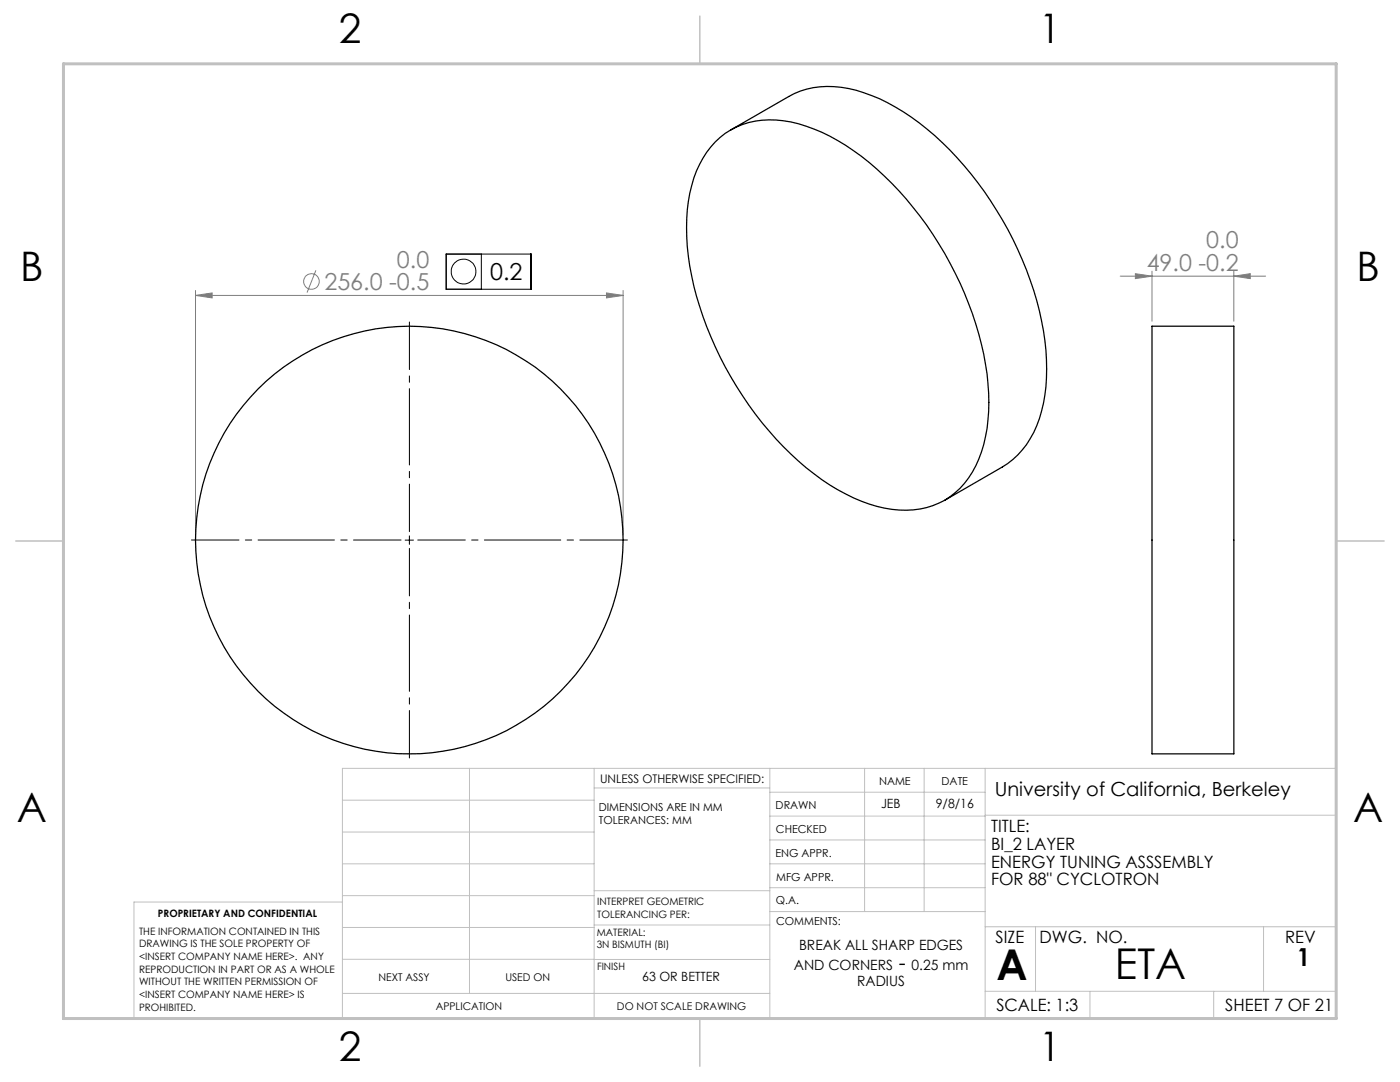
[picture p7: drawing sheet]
<svg xmlns="http://www.w3.org/2000/svg" width="279mm" height="216mm" viewBox="0 0 279 216" stroke-linecap="round" stroke-linejoin="round" font-family="sans-serif">
<g fill="none" stroke="#808080" stroke-width=".2">
<path d="M39 58.9l3.3-.4v.9zM39 58v48.8M39 58.9h85.4M63 53.9l-1.7 4.5M121 58.5l3.4 .4-3.4 .5zM124.4 58v48.8M223.6 55.1h29M226.6 54.6l3.3 .5-3.3 .5zM229.9 54.1v10M246.2 55.1l3.3-.5v1zM246.2 54.1v10"/>
<circle cx="62.1" cy="56.2" r="1.56"/>
</g>
<g fill="none" stroke="#000" stroke-width=".2">
<path d="M89 50.7h17v7h-17zM96.1 50.7v7M80.9 107.8h1.6M81.7 106.9v1.7"/>
<circle cx="92.5" cy="54.2" r="2.48"/>
</g>
<path d="M80 107.8h-41.8M81.7 106.1v-41.8M81.7 109.4v41.9M83.4 107.8h41.8" fill="none" stroke="#000" stroke-width=".2" stroke-dasharray="15.2 1.3 1.3 1.3" stroke-dashoffset="5.8"/>
<g fill="none" stroke="#c0c0c0" stroke-width=".2">
<path d="M68.3 159.7h50.3M93.7 153.3v44.9M118.6 153.3v49.9M118.6 157.2h35M153.6 153.3v49.9M153.6 158.1h43M172.5 153.3v28.6M184.4 153.3v28.6M196.6 153.3v49.9M68.3 180h-41.6v23.2h240v-49.9h-198.4v49.9M68.3 166h50.3M68.3 178.7h50.3"/>
<path d="M68.3 172.4h50.3M118.6 177.7h35M153.6 162.8h43M153.6 177.1h43M153.6 172.4h43M153.6 167.6h43M196.6 162.7h70.1M68.3 198.2h85.3M68.3 191.4l85.3 .1M68.3 185.1h50.3M118.6 184.6h35M153.6 181.9h43"/>
<path d="M196.6 184.9h70.1M196.6 197.8h70.1M206.7 184.9v12.9M217.5 197.8v5.4M242.2 197.8v5.4M252.2 184.9v12.9"/>
</g>
<path d="M139.7 3.2v9.5M3.1 107.9h9.6M266.7 107.9h9.5M139.7 203.2v9.6" fill="none" stroke="#c0c0c0" stroke-width=".3"/>
<path d="M12.7 12.7h254v190.5h-254z" fill="none" stroke="#c0c0c0" stroke-width=".6"/>
<g fill="#808080">
<path d="M246.2 55.1l3.3-.5v1zM226.6 54.6l3.3 .5-3.3 .5z"/>
<path d="M39 58.9l3.3-.4v.9zM121 58.5l3.4 .4-3.4 .5z"/>
</g>
<g fill="none" stroke="#000" stroke-width=".25">
<path d="M142.8 28.3a16 16 0 0 1 15.1-4 40 40 0 0 1 18.6 10.8 70.1 70.1 0 0 1 20.5 39.5 34.5 34.5 0 0 1-1.7 17 15.4 15.4 0 0 1-17.3 10 34.8 34.8 0 0 1-17.1-8.3 70.2 70.2 0 0 1-23.2-40.2 36.4 36.4 0 0 1 1.3-19 19.2 19.2 0 0 1 3.8-5.8zM145.8 25.9l11.6-6.6a17.8 17.8 0 0 1 15-.8 43.9 43.9 0 0 1 17.1 11.4 69.8 69.8 0 0 1 19 38 33 33 0 0 1-2.2 18.4 16.7 16.7 0 0 1-6.2 6.9l-11.6 6.6M229.9 65.1h16.3v85.3h-16.3z"/>
<circle cx="81.7" cy="107.8" r="42.7"/>
</g>
<g font-size="8.5">
<text x="198.9" y="195.5">A</text>
<text x="222.5" y="195.4">ETA</text>
</g>
<g font-size="8.1">
<text x="67.6" y="8.5">2</text>
<text x="207.3" y="8.5">1</text>
<text x="4" y="56.1">B</text>
<text x="270.7" y="56.1">B</text>
<text x="3.3" y="164.1">A</text>
<text x="270" y="164.1">A</text>
<text x="67.6" y="211.7">2</text>
<text x="207.3" y="211.7">1</text>
</g>
<text font-size="4.9" x="258.8" y="192.8">1</text>
<g font-size="4.7" fill="#808080">
<text x="79.2" y="53.4">0.0</text>
<text x="240.7" y="49.6">0.0</text>
<text x="64.7" y="57.9">256.0 -0.5</text>
<text x="228.8" y="54">49.0 -0.2</text>
</g>
<text font-size="4.7" x="97.8" y="56">0.2</text>
<text font-size="4.2" x="179.4" y="193.5">-</text>
<text font-size="3.9" x="198.5" y="158.8">University of California, Berkeley</text>
<g font-size="3.4">
<text x="197.8" y="166">TITLE:</text>
<text x="197.8" y="169.6">BI_2 LAYER</text>
<text x="197.8" y="173.1">ENERGY TUNING ASSSEMBLY</text>
<text x="197.8" y="176.7">FOR 88&quot; CYCLOTRON</text>
<text x="198.7" y="188.1">SIZE</text>
<text x="207.5" y="188.1">DWG. NO.</text>
<text x="256.5" y="188.2">REV</text>
<text x="198.8" y="201.7">SCALE: 1:3</text>
<text x="244.5" y="201.7">SHEET 7 OF 21</text>
</g>
<g font-size="2.8">
<text x="159.5" y="189.6">BREAK ALL SHARP EDGES</text>
<text x="158.4" y="193.5">AND CORNERS</text>
<text x="171.1" y="196.6">RADIUS</text>
<text x="181.9" y="193.5">0.25 mm</text>
</g>
<g font-size="2.5">
<text x="175.8" y="161.2">JEB</text>
<text x="186.8" y="161.2">9/8/16</text>
<text x="128.2" y="195.7">63 OR BETTER</text>
</g>
<text font-size="2.4" x="119.8" y="156.2">UNLESS OTHERWISE SPECIFIED:</text>
<g font-size="2.2">
<text x="119.5" y="161.8">DIMENSIONS ARE IN MM</text>
<text x="154.8" y="161.4">DRAWN</text>
<text x="175.4" y="156.6">NAME</text>
<text x="187.9" y="156.7">DATE</text>
<text x="119.5" y="164.4">TOLERANCES: MM</text>
<text x="154.9" y="166.3">CHECKED</text>
<text x="154.8" y="170.9">ENG APPR.</text>
<text x="154.9" y="175.7">MFG APPR.</text>
<text x="154.9" y="180.4">Q.A.</text>
<text x="154.9" y="184.6">COMMENTS:</text>
</g>
<g font-size="2.1">
<text x="75.5" y="195.7">NEXT ASSY</text>
<text x="100.9" y="195.7">USED ON</text>
<text x="86.9" y="201.5">APPLICATION</text>
<text x="123.1" y="201.6">DO NOT SCALE DRAWING</text>
</g>
<g font-size="2">
<text x="31.5" y="182.9">PROPRIETARY AND CONFIDENTIAL</text>
<text x="119.2" y="180.6">INTERPRET GEOMETRIC</text>
<text x="119.2" y="183.1">TOLERANCING PER:</text>
<text x="27.8" y="186.5">THE INFORMATION CONTAINED IN THIS</text>
<text x="27.8" y="189">DRAWING IS THE SOLE PROPERTY OF</text>
<text x="27.8" y="191.6">&lt;INSERT COMPANY NAME HERE&gt;. ANY</text>
<text x="119.1" y="186.7">MATERIAL:</text>
<text x="119.1" y="189.2">3N BISMUTH (BI)</text>
<text x="27.8" y="194.1">REPRODUCTION IN PART OR AS A WHOLE</text>
<text x="27.8" y="196.6">WITHOUT THE WRITTEN PERMISSION OF</text>
<text x="119.1" y="193.5">FINISH</text>
<text x="27.8" y="199.1">&lt;INSERT COMPANY NAME HERE&gt; IS</text>
<text x="27.8" y="201.7">PROHIBITED.</text>
</g>
</svg>
